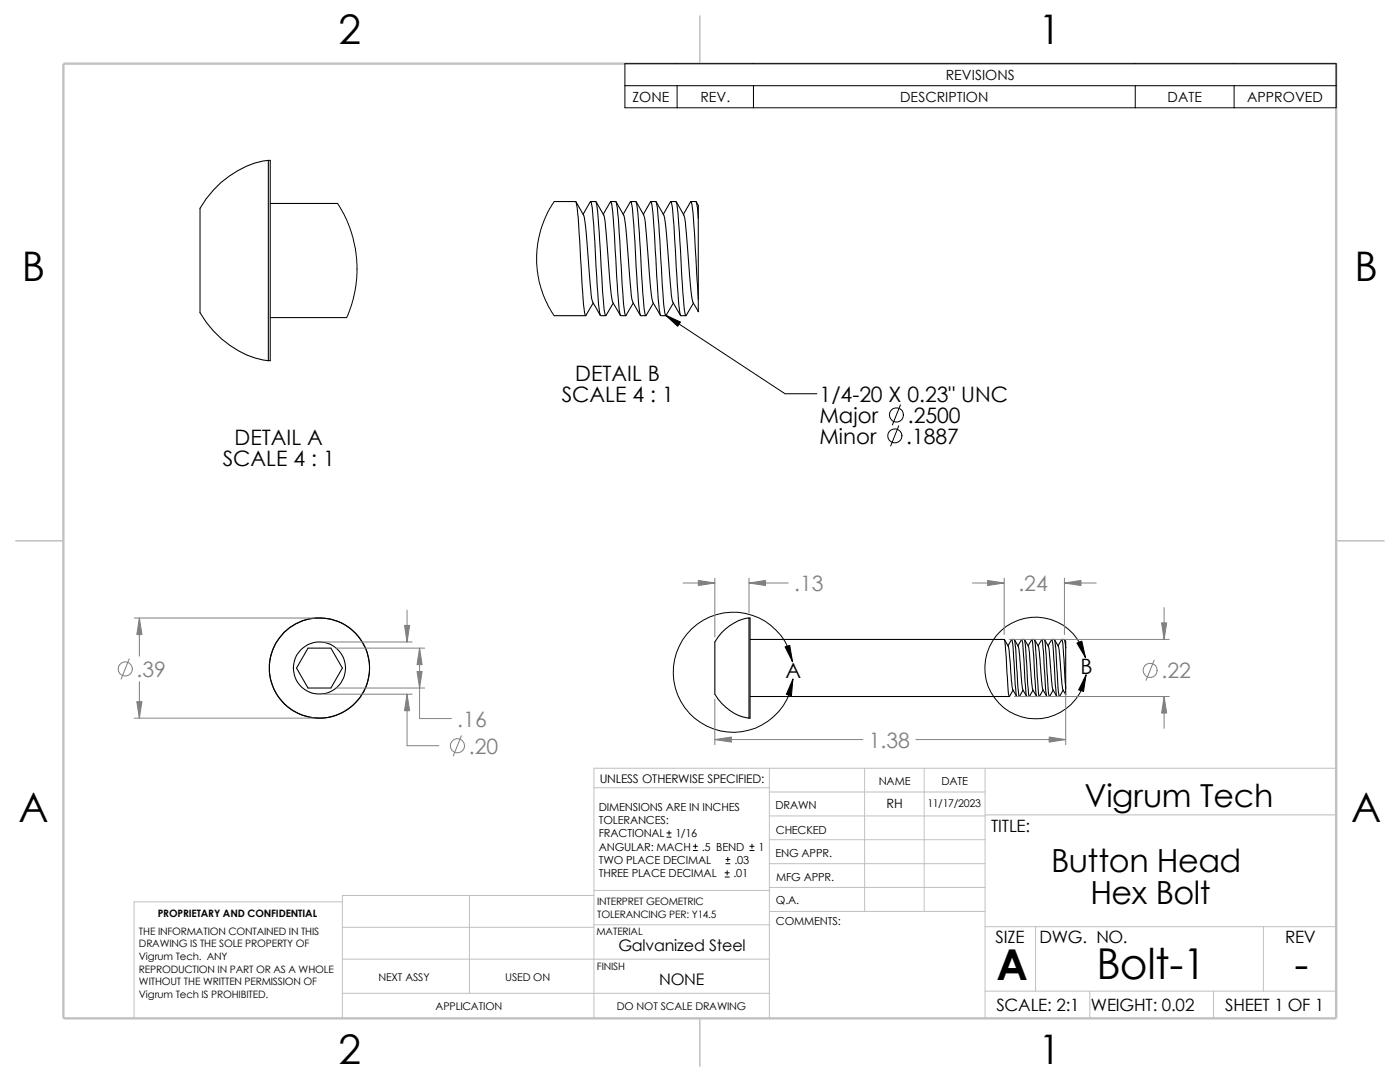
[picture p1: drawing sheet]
<svg xmlns="http://www.w3.org/2000/svg" width="279mm" height="216mm" viewBox="0 0 279 216" stroke-linecap="round" stroke-linejoin="round" font-family="sans-serif">
<g fill="none" stroke="#c0c0c0" stroke-width=".2">
<path d="M118.5 157.2h35M153.5 153.3v49.9M153.5 158h43.1M172.6 153.3v28.6M184.4 153.3v28.6M196.6 153.3v49.9M266.7 153.3h-148.2v49.9M68.3 180h-41.5v23.2M93.7 178.7v19.5M118.5 178.7h-50.2v24.5M118.5 177.7h35.1M153.5 177.1h43.1"/>
<path d="M153.5 172.3h43.1M153.5 167.6h43.1M153.5 162.8h43.1M196.6 162.6h70.1M68.3 198.2h85.2M68.3 191.4h85.2M68.3 185h50.2M118.5 184.5h35.1M153.6 181.9h43M196.6 197.8h70.1M196.6 184.9h70.1M206.7 184.9v12.9"/>
<path d="M217.5 197.8v5.4M242.2 197.8v5.4M252.1 184.9v12.9"/>
</g>
<path d="M139.7 3.2v9.5M3.1 107.9h9.6M266.7 107.9h9.5M139.7 203.2v9.5" fill="none" stroke="#c0c0c0" stroke-width=".21"/>
<path d="M12.7 12.7h254v190.5h-254z" fill="none" stroke="#c0c0c0" stroke-width=".47"/>
<g fill="none" stroke="#000" stroke-width=".21">
<path d="M53.6 32a18.8 18.8 0 0 0-13.7 9.6v20.7a18.9 18.9 0 0 0 13.7 9.7M53.6 32v40M53.6 32h.3v40h-.3M53.9 40.6h13.5M110.6 40.2h4.3a40.9 40.9 0 0 1 .8 7.9l.3 5.3a65.9 65.9 0 0 0 .8 9.5h.1l1.5-2.4M114.9 40.3l.8 1.3a5.6 5.6 0 0 1 1.2 3.8l.4 4.5a88.4 88.4 0 0 0 1 10.3v.1M117.8 40.3l.1-.1a40.9 40.9 0 0 1 .8 7.9l.3 5.3a75 75 0 0 0 .8 9.5M117.8 40.3l-1.4 2.5M117.9 40.2h1l.1 .1a176.8 176.8 0 0 1 1.2 16.5l.4 5 .3 1.2 1.5-2.5M119 40.3l.7 1.3a5.3 5.3 0 0 1 1.2 3.8l.3 4.5a78.5 78.5 0 0 0 1.1 10.4M121.8 40.3h.2a176.8 176.8 0 0 1 1.2 16.5l.4 5 .2 1.1M121.8 40.3l-1.4 2.5"/>
<path d="M121.9 40.2h1a40.9 40.9 0 0 1 .8 7.9l.3 5.3a65.9 65.9 0 0 0 .8 9.5h.1l1.5-2.4M122.9 40.3l.8 1.3a5.6 5.6 0 0 1 1.2 3.8l.4 4.5a88.4 88.4 0 0 0 1 10.3v.1M125.8 40.3l.1-.1a40.9 40.9 0 0 1 .8 7.9l.3 5.3a72.7 72.7 0 0 0 .8 9.5l.1 .1h1M125.8 40.3l-1.4 2.5M125.9 40.2h1l.1 .1a176.8 176.8 0 0 1 1.2 16.5l.4 5 .3 1.2 1.5-2.5M127 40.3l.7 1.3a5.9 5.9 0 0 1 1.2 3.8l.3 4.5a78.5 78.5 0 0 0 1.1 10.4M129.8 40.3h.2a176.8 176.8 0 0 1 1.2 16.5l.4 5 .2 1.1M129.8 40.3l-1.4 2.5M129.9 40.2h1a40.9 40.9 0 0 1 .8 7.9l.3 5.3a65.9 65.9 0 0 0 .8 9.5h.1l1.5-2.4M130.9 40.3l.8 1.3a5.6 5.6 0 0 1 1.2 3.8l.5 6.2a50.8 50.8 0 0 0 .9 8.7M133.8 40.3l.1-.1a38 38 0 0 1 .8 7.9l.3 5.3a72.7 72.7 0 0 0 .8 9.5l.1 .1h1M133.8 40.3l-1.4 2.5"/>
<path d="M133.9 40.2h1l.1 .1a176.8 176.8 0 0 1 1.2 16.5l.4 5 .3 1.2 1.5-2.5M135 40.3l.7 1.3a5.9 5.9 0 0 1 1.2 3.8l.3 4.5a78.5 78.5 0 0 0 1.1 10.4M137.8 40.3h.2a176.8 176.8 0 0 1 1.2 16.5l.2 2.9M137.8 40.3l-1.4 2.5M137.9 40.2h1l.1 .1 .4 3.3M138.9 40.3l.5 .8M139.4 59.7v2.5l-1.1-1.8M139.4 43.6v16.1M139.4 41.1v2.5M53.9 63.4h15.3M110.6 63h6.3M118.3 60.4l1.5 2.5"/>
<path d="M119.9 63h1M122.3 60.4l1.5 2.5M123.9 63h1M126.3 60.4l1.5 2.5M130.3 60.4l1.5 2.5M131.9 63h1M134.3 60.4l1.5 2.5M61.5 129.3h4.5l2.3 4-2.3 4h-4.5l-2.3-4zM149.5 123.3h.2v20h-.2M149.5 123.3a9.2 9.2 0 0 0-6.8 5v10a9.4 9.4 0 0 0 6.8 5M149.5 123.3v20M149.7 127.6h50.7l.4 3.1 .5 7.7 .2 .5"/>
<path d="M149.7 139h51.7M200.4 127.6l.9 1.4 .1 .6 .4 6.2 .3 1.8M201.2 128.9l.7-1.3 .2 1.1 .5 8 .3 2.2M201.9 127.6h.5l.1 .3 .7 9.4 .3 1.6M202.1 137.7l.8 1.3h.5M202.2 137.7l-.7 1.3M202.4 127.6a5.6 5.6 0 0 1 1.1 4l.6 6M203.2 128.9l.7-1.3 .2 1.1 .5 7.2 .3 3M203.9 127.6h.5l.2 1.1 .5 8 .3 2.2M204.1 137.7l.8 1.3M204.2 137.7l-.7 1.3M204.5 127.6a5.3 5.3 0 0 1 1 4l.6 6"/>
<path d="M205.2 128.9l.7-1.3 .4 3.1 .4 7.2 .2 1.1M205.9 127.6h.5l.2 .6 .6 9.7 .2 1M206.1 137.7l.8 1.3M206.2 137.7l-.8 1.3h-.5M206.5 127.6l.8 1.6 .6 6.6 .3 1.8M207.2 128.9l.7-1.3 .3 2.3 .5 8 .2 1M207.9 127.6h.5l.1 .3 .7 10 .3 1M208.2 137.7l.7 1.3h.5M208.2 137.7l-.8 1.3h-.5M208.4 127.6l.9 1.4 .1 .6 .4 6.2 .3 1.8M209.2 128.9l.7-1.3 .2 1.1 .5 8 .3 2.3M209.9 127.6h.5l.1 .3 .7 10 .3 1"/>
<path d="M210.1 137.7l.8 1.3M210.2 137.7l-.7 1.3M210.4 127.6a5.6 5.6 0 0 1 1.1 4l.6 6M210.9 139h.5M211.2 128.9l.7-1.3 .2 1.1 .6 8.6M211.9 127.6l.6 .1 .2 1.6M212.1 137.7l.6 .9M212.2 137.7l-.7 1.3M212.5 127.6l.2 .4v1.3M212.7 129.3v8M212.7 137.3v1.3"/>
<circle cx="63.8" cy="133.3" r="5.2"/>
<circle cx="63.8" cy="133.3" r="10"/>
</g>
<g fill="none" stroke="#000" stroke-width=".2">
<path d="M124.7 12.7h142v8.8h-142zM124.7 17.1h142M135.1 17.1v4.4M150.4 17.1v4.4M226.6 17.1v4.4M246.3 17.1v4.4M67.4 40.6l1.1 1.9 1.4 3.3 1.1 3.9 .2 2.2v2.8l-.3 3.1-.7 2.8-1 2.8M110.6 40.2l-1.4 2.3-1.1 2.7-.8 3.3-.2 2.2 .1 3 .5 3 1.2 3.3 1.7 3M132.8 62.9l23.9 15.7h6.3M179.4 85l-1.6 4M179.7 80.8l-1.6 4M158.2 132a12 12 0 0 0-18.6-7.9 12 12 0 0 0 .5 20.2 12 12 0 0 0 18.1-8.8"/>
<path d="M216.6 131.2a10.1 10.1 0 0 0-15-6.7 10.1 10.1 0 0 0-1.6 16.4 10.1 10.1 0 0 0 16-3.7l.7-2.5M133.1 167h.8M133.1 166.2h.8M133.5 165.8v.8M138.3 169.7h.9M138.3 168.9h.9M138.8 168.4v.9M144.7 175h.8M144.7 174.2h.8M144.9 172.3h.8M144.9 171.5h.8M145.1 173.7v.9"/>
<path d="M145.2 171.1v.8M149.6 169.7h.9M149.6 168.9h.9M150.1 168.4v.9"/>
<circle cx="178.6" cy="87" r="1.4"/>
<circle cx="178.9" cy="82.8" r="1.41"/>
</g>
<g fill="none" stroke="#808080" stroke-width=".2">
<path d="M136.3 116.3h6.4M142.7 115.4v11.7M149.5 116.3h7.8M149.5 115.4v6.9M194.1 116.3h6.3M200.4 115.4v11.2M212.4 115.4v11.2M212.4 116.3h6.4M25.8 131.5l-1.6 4M26.8 123.3h35.9M27.8 123.3v7.6M27.8 136v7.3"/>
<path d="M64.7 128.1h17.6M64.7 138.5h17.6M67.1 129.3h17.7M67.1 137.3h17.7M81.2 121.8v6.3M81.2 138.5v10.3h6.4M83.7 129.3v14.1h6.4M142.7 139.5v9.1M201.4 127.6h31.9M202.4 139h30.9M212.7 138.3v10.3M230.3 131.7l-1.6 4.1"/>
<path d="M232.3 121.2v6.4M232.3 139v6.3M26.8 143.3h35.9M92.1 146.8l-1.6 4M142.7 147.6h29.5M182.8 147.6h29.9"/>
<circle cx="25" cy="133.5" r="1.41"/>
<circle cx="229.5" cy="133.8" r="1.41"/>
<circle cx="91.3" cy="148.8" r="1.41"/>
</g>
<g fill="#808080" stroke="#808080" stroke-width=".2">
<path d="M80.7 124.8h1l-.5 3.3z"/>
<path d="M81.2 138.5l.5 3.3h-1z"/>
<path d="M27.3 140h1l-.5 3.3z"/>
<path d="M27.8 123.3l.5 3.3h-1z"/>
<path d="M83.7 129.3l.5 3.3h-1z"/>
<path d="M83.2 134h1l-.5 3.3z"/>
<path d="M197.1 115.8l3.3 .5-3.3 .5z"/>
<path d="M212.4 116.3l3.3-.5v1z"/>
<path d="M209.4 147.1l3.3 .5-3.3 .5z"/>
<path d="M142.7 147.6l3.3-.5v1z"/>
<path d="M149.5 116.3l3.3-.5v1z"/>
<path d="M139.4 115.8l3.3 .5-3.3 .5z"/>
<path d="M232.3 139l.5 3.3h-1z"/>
<path d="M231.8 124.3h1l-.5 3.3z"/>
</g>
<path d="M132.8 62.9l3 1.4-.5 .8zM156.7 129.1l.9-.3 .6 3.2zM158.2 135.5l-.3 3.3-1-.2zM214.9 128.3l1-.4 .7 3.3zM216.7 134.7l-.5 3.3-.9-.3z" fill="#000" stroke="#000" stroke-width=".2"/>
<g font-size="8.5">
<text x="198.8" y="195.5">A</text>
<text x="218.8" y="195.3">Bolt-1</text>
<text x="258.4" y="195.3">-</text>
</g>
<g font-size="8.1">
<text x="67.6" y="8.8">2</text>
<text x="207.3" y="8.8">1</text>
<text x="4.4" y="56.1">B</text>
<text x="270.3" y="56.1">B</text>
<text x="3.7" y="164.1">A</text>
<text x="269.6" y="164.1">A</text>
<text x="67.6" y="212.3">2</text>
<text x="207.3" y="212.3">1</text>
</g>
<g font-size="6.4">
<text x="209.8" y="174">Button Head</text>
<text x="217.6" y="180.4">Hex Bolt</text>
</g>
<text font-size="6.3" x="216.4" y="161">Vigrum Tech</text>
<g font-size="4.2">
<text x="114.8" y="76.1">DETAIL B</text>
<text x="112.1" y="80.3">SCALE 4 : 1</text>
<text x="163.6" y="80.3">1/4-20 X 0.23&quot; UNC</text>
<text x="46.8" y="88.9">DETAIL A</text>
<text x="163.5" y="84.5">Major</text>
<text x="163.5" y="88.6">Minor</text>
<text x="180.8" y="88.6">.1887</text>
<text x="181.2" y="84.5">.2500</text>
<text x="44.4" y="93">SCALE 4 : 1</text>
<text x="156.8" y="135.4">A</text>
<text x="215.6" y="134.5">B</text>
</g>
<g font-size="4.2" fill="#808080">
<text x="158.5" y="118">.13</text>
<text x="203.2" y="118">.24</text>
<text x="27.3" y="135.1">.39</text>
<text x="231.8" y="135.4">.22</text>
<text x="91.3" y="145.1">.16</text>
<text x="173.4" y="149.3">1.38</text>
<text x="93.6" y="150.5">.20</text>
</g>
<g font-size="3.4">
<text x="197.8" y="166">TITLE:</text>
<text x="198.7" y="188.1">SIZE</text>
<text x="207.5" y="188.1">DWG. NO.</text>
<text x="256.5" y="188.2">REV</text>
<text x="198.8" y="201.7">SCALE: 2:1</text>
<text x="217.7" y="201.8">WEIGHT: 0.02</text>
<text x="244.5" y="201.7">SHEET 1 OF 1</text>
</g>
<g font-size="3.2">
<text x="123.4" y="189.8">Galvanized Steel</text>
<text x="131.6" y="196.6">NONE</text>
</g>
<g font-size="2.8">
<text x="188.8" y="16">REVISIONS</text>
<text x="126.2" y="20.4">ZONE</text>
<text x="139.8" y="20.4">REV.</text>
<text x="179.6" y="20.4">DESCRIPTION</text>
<text x="233" y="20.4">DATE</text>
<text x="248.9" y="20.4">APPROVED</text>
</g>
<text font-size="2.5" x="177" y="161.3">RH</text>
<text font-size="2.4" x="119.7" y="156.2">UNLESS OTHERWISE SPECIFIED:</text>
<g font-size="2.2">
<text x="119.5" y="161.8">DIMENSIONS ARE IN INCHES</text>
<text x="154.8" y="161.5">DRAWN</text>
<text x="175.4" y="156.7">NAME</text>
<text x="187.9" y="156.7">DATE</text>
<text x="119.5" y="164.4">TOLERANCES:</text>
<text x="119.5" y="167.1">FRACTIONAL</text>
<text x="134.8" y="167.1">1/16</text>
<text x="154.8" y="166.3">CHECKED</text>
<text x="119.5" y="172.4">TWO PLACE DECIMAL</text>
<text x="119.5" y="169.8">ANGULAR: MACH</text>
<text x="140" y="169.8">.5 BEND</text>
<text x="146.6" y="172.4">.03</text>
<text x="151.3" y="169.8">1</text>
<text x="154.8" y="171">ENG APPR.</text>
<text x="119.5" y="175">THREE PLACE DECIMAL</text>
<text x="146.4" y="175">.01</text>
<text x="154.9" y="175.7">MFG APPR.</text>
<text x="154.9" y="184.7">COMMENTS:</text>
<text x="154.9" y="180.5">Q.A.</text>
</g>
<g font-size="2.1">
<text x="185.1" y="161">11/17/2023</text>
<text x="75.5" y="195.7">NEXT ASSY</text>
<text x="100.8" y="195.7">USED ON</text>
<text x="86.9" y="201.5">APPLICATION</text>
<text x="123.1" y="201.6">DO NOT SCALE DRAWING</text>
</g>
<g font-size="2">
<text x="31.5" y="183">PROPRIETARY AND CONFIDENTIAL</text>
<text x="119.2" y="183.1">TOLERANCING PER: Y14.5</text>
<text x="119.2" y="180.6">INTERPRET GEOMETRIC</text>
<text x="27.7" y="186.5">THE INFORMATION CONTAINED IN THIS</text>
<text x="27.7" y="189.1">DRAWING IS THE SOLE PROPERTY OF</text>
<text x="27.7" y="191.6">Vigrum Tech. ANY</text>
<text x="119" y="186.6">MATERIAL</text>
<text x="27.7" y="194.1">REPRODUCTION IN PART OR AS A WHOLE</text>
<text x="27.7" y="196.6">WITHOUT THE WRITTEN PERMISSION OF</text>
<text x="119.1" y="193.5">FINISH</text>
<text x="27.7" y="199.1">Vigrum Tech IS PROHIBITED.</text>
</g>
</svg>
